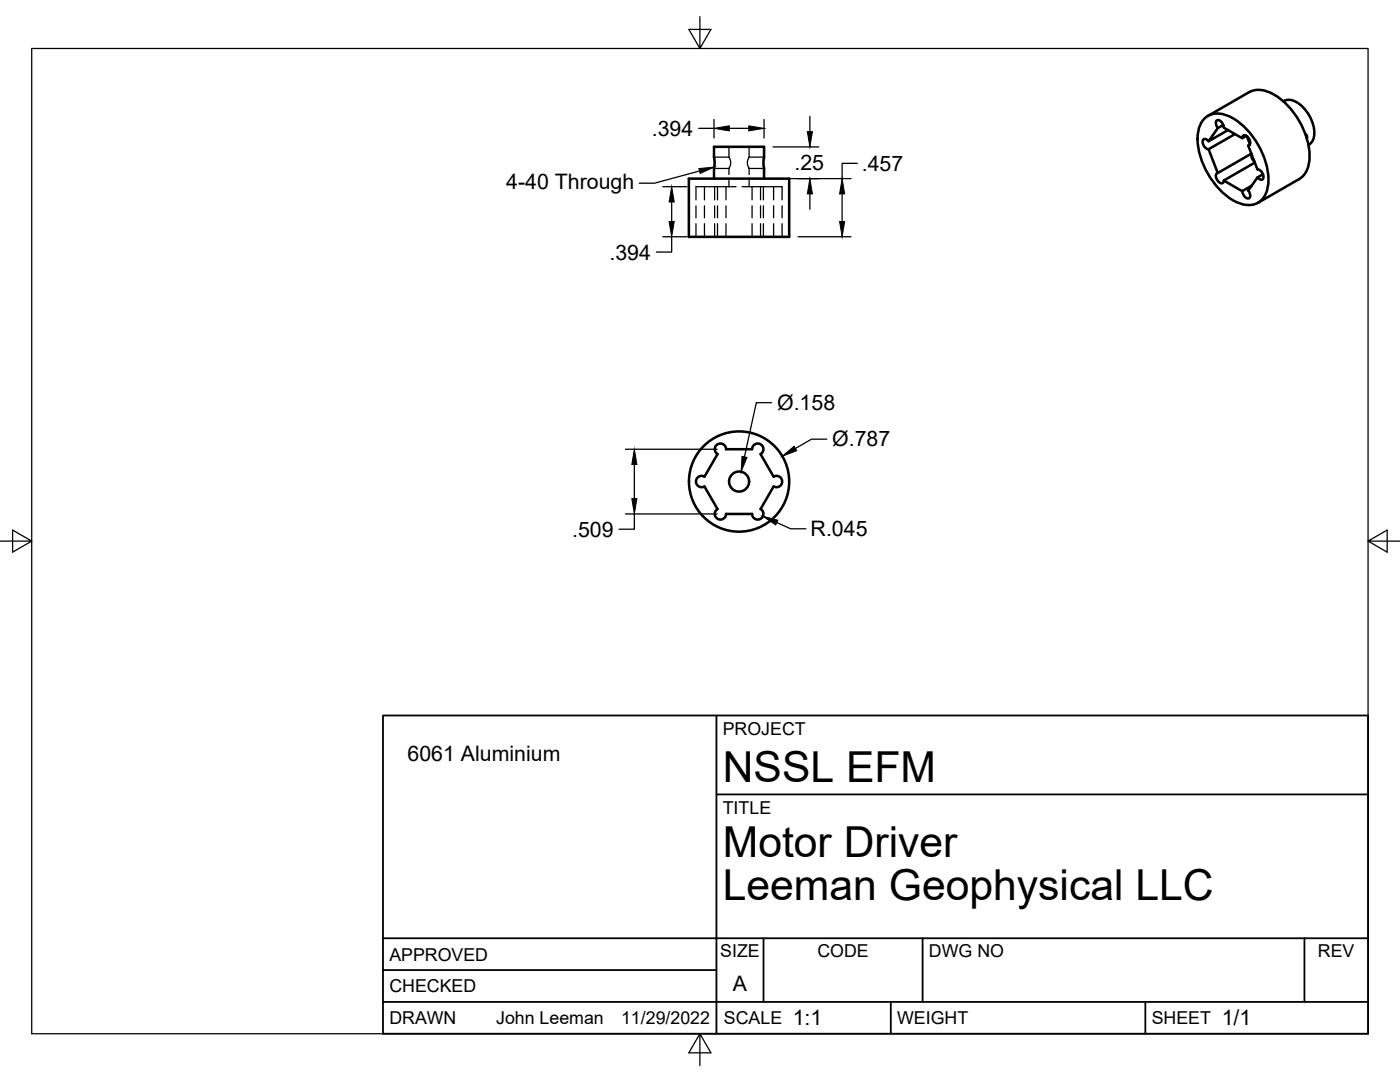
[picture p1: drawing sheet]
<svg xmlns="http://www.w3.org/2000/svg" width="279mm" height="216mm" viewBox="0 0 279 216" stroke-linecap="round" stroke-linejoin="round" font-family="sans-serif">
<!-- layer: Visible -->
<g fill="none" stroke="#000" stroke-width=".51">
<path d="M249.3 18.4l-8.2 4.7M249.3 18.4a5 5 0 0 1 5 .5 15.3 15.3 0 0 1 7 13.3 4.7 4.7 0 0 1-2 3.5l-8.2 4.8M137.5 35.6h20v11.7h-20zM142.5 35.6l.1-3-.1-3.3h10l-.1 3 .1 3.3M240.1 23.9a4 4 0 0 1 4.9-.8 15 15 0 0 1 8.1 13.9 4 4 0 0 1-6 3.5 15 15 0 0 1-8-14l.2-1zM241.2 28.2a.67 .67 0 0 0-1.1-.2 1.54 1.54 0 0 0 1.1 1.8M243 34.5a.96 .96 0 0 0 .1 1.6 .67 .67 0 0 0 1.1 .2v-.3M243.1 25.6a.96 .96 0 0 1-.1-1.6 1.5 1.5 0 0 1 1.2 1.5l3.7 2.1 .8-.5M244.1 24.9l-1.1 .7-1.8 2.6 3.9-2.2M246.5 26.8l-5.3 3 1.8 4.7 6.7-3.8M247.9 27.5l.2-.4a1.29 1.29 0 0 1 1.2 1.9h-.2M248.8 27.2l.6 1.6"/>
<path d="M249.1 29.1l1.9 4.7M249.4 28.9l-.3 .2M249.8 30.7v.8l.6 .8M250.4 32.4l-6.2 3.6 3.7 2.1 1.9-1M251 33.8a1.42 1.42 0 0 1 1 2 .79 .79 0 0 1-1-.4M252 34.8l-1 .6-1.9 2.6a.96 .96 0 0 1 0 1.6 1.54 1.54 0 0 1-1.2-1.5M256.3 20.2h-.2M256.3 20.1a3.4 3.4 0 0 1 3.8 1.4 6.7 6.7 0 0 1 1.9 6.4l-.7 .9M260.5 26.8l.3 .4v.5M261.3 28.8l-.2 .1M140.6 95.1a1.13 1.13 0 0 0-1.7 1 1.13 1.13 0 0 0 1.7 1l2.6 4.5a1.13 1.13 0 0 0 0 1.9 1.13 1.13 0 0 0 1.7-1l5.2 .1a1.13 1.13 0 0 0 1.7 .9 1.13 1.13 0 0 0 0-1.9l2.6-4.5M144.9 89.6h5.2"/>
<path d="M144.9 89.6a1.13 1.13 0 0 0-1.7-1 1.13 1.13 0 0 0 0 2l-2.6 4.5M150.1 89.6a1.13 1.13 0 0 1 1.7-1 1.13 1.13 0 0 1 0 2l2.6 4.5M154.4 95.1a1.13 1.13 0 0 1 1.7 1 1.13 1.13 0 0 1-1.7 1"/>
<circle cx="147.5" cy="96.1" r="2"/>
<circle cx="147.5" cy="96.1" r="10"/>
</g>
<!-- layer: Hidden -->
<g fill="none" stroke="#000" stroke-width=".25">
<path d="M140.6 37.3v2.6M142.5 33.6h3M142.5 31.3h3M142.6 37.3v2.6M143.2 37.3v2.6M144.9 37.3h-6v2.6M144.9 37.3h2M144.9 37.3v2.6M145.5 31.3l.3 1.1-.3 1.2M145.5 29.3v2M145.5 33.6v1.2M145.5 36v1.3"/>
<path d="M148.1 37.3h2M149.5 31.3l-.4 1.1 .4 1.2M149.5 33.6h3M149.5 31.3h3M149.5 29.3v2M149.5 33.6v1.2M149.5 36v1.3M150.1 37.3h2.3M150.1 37.3v2.6M151.8 37.3v2.6M152.4 37.3h3.7v2.6M152.4 37.3v2.6"/>
<path d="M154.4 37.3v2.6M138.9 41.1v2.4M138.9 44.6v2.7M140.6 41.1v2.4M140.6 44.6v2.7M142.6 41.1v2.4M142.6 44.6v2.7M143.2 41.1v2.4M143.2 44.6v2.7M144.9 41.1v2.4M144.9 44.6v2.7M150.1 41.1v2.4"/>
<path d="M150.1 44.6v2.7M151.8 41.1v2.4M151.8 44.6v2.7M152.4 41.1v2.4M152.4 44.6v2.7M154.4 41.1v2.4M154.4 44.6v2.7M156.1 41.1v2.4M156.1 44.6v2.7"/>
</g>
<!-- layer: Border -->
<path d="M6.3 9.7h266.7v196.6h-266.7zM139.7 3.3v6.4l2.2-3.8h-4.4l2.2 3.8M0 108h6.3l-3.8-2.2v4.4l3.8-2.2M273 108l3.8 2.2v-4.4l-3.8 2.2h6.4M139.7 206.3l-2.2 3.8h4.4l-2.2-3.8v6.3" fill="none" stroke="#000" stroke-width=".25"/>
<!-- layer: Titleblock -->
<path d="M76.4 142.8h196.6v63.5h-196.6zM143 158.5h130M143 142.8v63.5M76.4 199.9h196.6M76.4 193.6h66.6M76.4 187.2h196.6M152.4 187.2v12.7M177.8 199.9v6.4M184.1 187.2v12.7M228.6 199.9v6.4M260.3 187.2v12.7" fill="none" stroke="#000" stroke-width=".36"/>
<!-- layer: FD_Dimensions -->
<g fill="none" stroke="#000" stroke-width=".25">
<path d="M132.3 37.3h4.8M139.4 25.6h3.1M142.5 23.8v3.7M145.5 25.6h3.9M152.5 23.8v3.7M154.3 35.6h15.5M154.3 29.3h9.1M161.6 23.2v3.1M161.6 38.7v3M168.1 38.7v5.5M171.1 32.6h-3v3M132.3 47.2h4.8"/>
<path d="M134 47.2v3.1h-3M134 40.3v3.9M159.3 47.2h10.5M124.8 89.6h18.3M126.6 92.7v6.8M154 80.3h-3.1l-2.3 10.9M165 87.6h-3.1l-3.2 1.9M124.8 102.6h18.3M126.6 102.6v3h-3.1M155 104.3l2.8 1.2h3"/>
</g>
<g fill="#000" stroke="#000" stroke-width=".2">
<path d="M142.5 25.6l3-.5v1zM149.4 25.1l3.1 .5-3.1 .5zM161.6 35.6l.5 3.1h-1zM161.1 26.3h1l-.5 3zM168.1 35.6l.5 3.1h-1zM134 37.3l.6 3h-1.1zM133.5 44.2h1.1l-.6 3zM167.6 44.2h1l-.5 3zM126.6 89.6l.5 3.1h-1zM126.1 99.5h1l-.5 3.1zM148.1 91.1l1 .2-1.2 2.8zM156.1 91l2.4-2 .5 .9z"/>
<path d="M152.3 103l2.9 .8-.4 .9z"/>
</g>
<!-- layer: Leaders -->
<path d="M139.5 33.6l3-.3-2.8 1.3z" fill="#000" stroke="#000" stroke-width=".2"/>
<path d="M139.6 34.1l-9 2.5h-3" fill="none" stroke="#000" stroke-width=".25"/>
<g font-size="8.5">
<text x="144.3" y="156">NSSL EFM</text>
<text x="144.3" y="171">Motor Driver</text>
<text x="144.3" y="179.6">Leeman Geophysical LLC</text>
</g>
<g font-size="4.3">
<text x="130.1" y="27.1">.394</text>
<text x="158.6" y="34">.25</text>
<text x="172" y="34.1">.457</text>
<text x="101" y="37.7">4-40 Through</text>
<text x="121.6" y="51.8">.394</text>
<text x="155.1" y="81.8">Ø.158</text>
<text x="166.1" y="89.1">Ø.787</text>
<text x="114.2" y="107.1">.509</text>
<text x="161.8" y="107">R.045</text>
<text x="81.3" y="151.8">6061 Aluminium</text>
<text x="146.3" y="197.7">A</text>
<text x="158.2" y="204.6">1:1</text>
<text x="243.8" y="204.6">1/1</text>
</g>
<g font-size="3.5">
<text x="144.3" y="146.6">PROJECT</text>
<text x="144.3" y="162.3">TITLE</text>
<text x="77.7" y="191.7">APPROVED</text>
<text x="143.7" y="191">SIZE</text>
<text x="163.1" y="191">CODE</text>
<text x="185.4" y="191">DWG NO</text>
<text x="263" y="191">REV</text>
<text x="77.7" y="198">CHECKED</text>
<text x="77.7" y="204.4">DRAWN</text>
<text x="99" y="204.4">John Leeman</text>
<text x="124" y="204.4">11/29/2022</text>
<text x="144.5" y="204.4">SCALE</text>
<text x="179" y="204.4">WEIGHT</text>
<text x="229.8" y="204.4">SHEET</text>
</g>
</svg>
